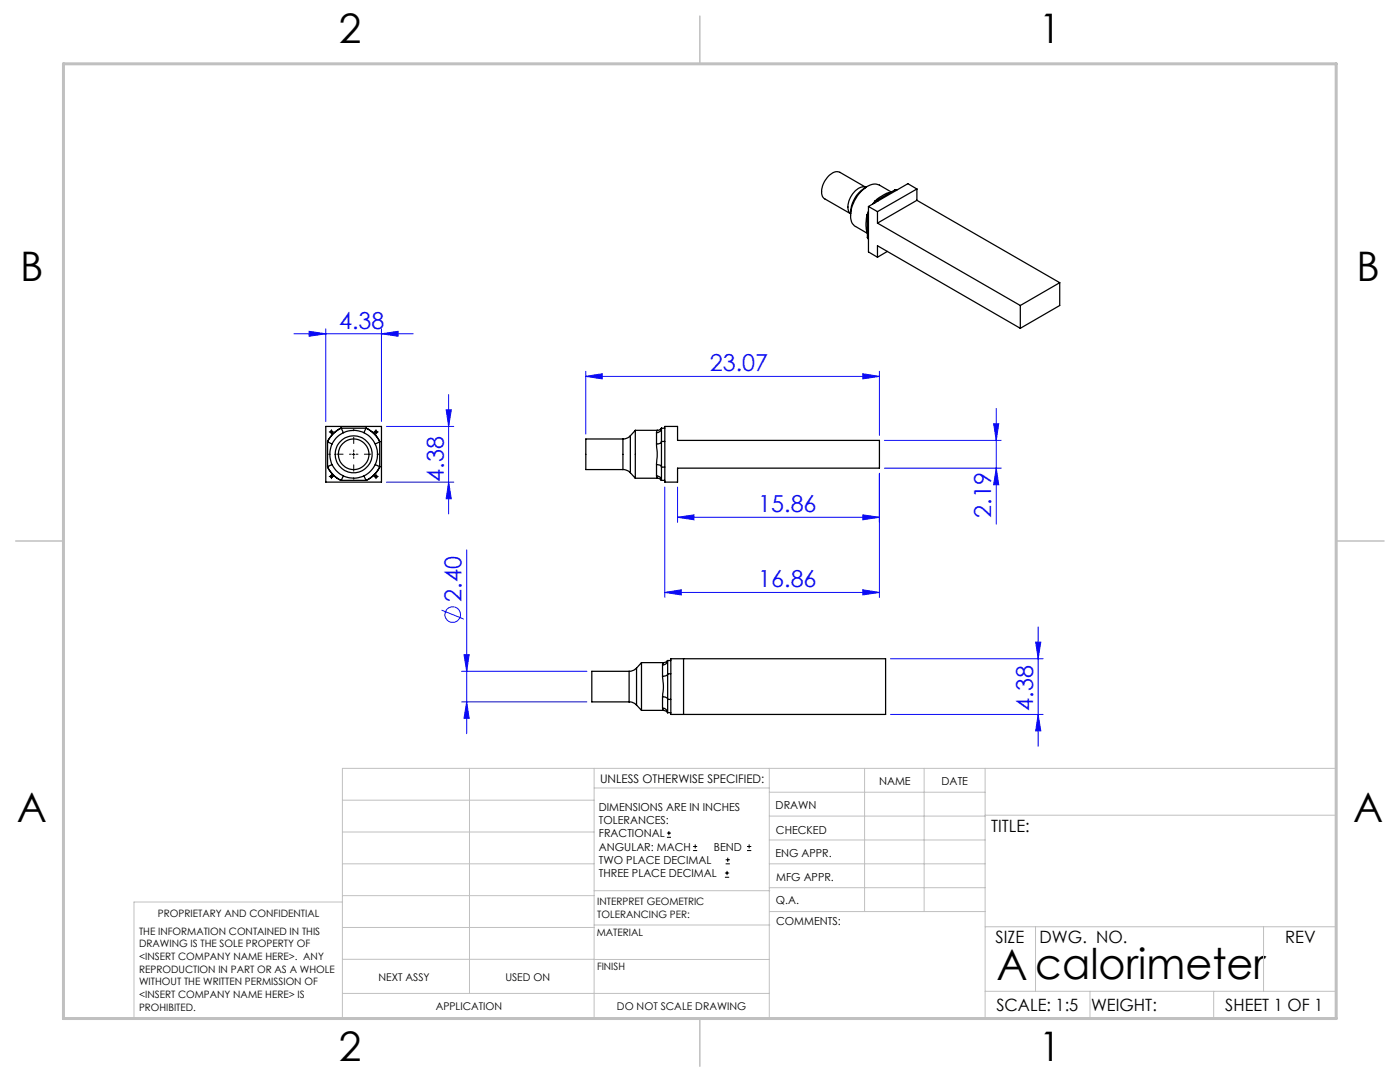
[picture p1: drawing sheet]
<svg xmlns="http://www.w3.org/2000/svg" width="279mm" height="216mm" viewBox="0 0 279 216" stroke-linecap="round" stroke-linejoin="round" font-family="sans-serif">
<g fill="none" stroke="#0a0af5" stroke-width=".2">
<path d="M58.7 66.6h23.8M61.7 66.1l3.3 .5-3.3 .5zM65 65.6v18.5M76.1 66.6l3.3-.5v1zM76.1 65.6v18.5M89.5 78.7v23.9M116.9 75.1l3.3-.5v1zM116.9 74.1v12.5M116.9 75.1h58.6M172.2 74.6l3.3 .5-3.3 .5zM175.5 74.1v12.8M77.1 85.1h13.5"/>
<path d="M77.1 96.2h13.5M89 81.8h1.1l-.6 3.3zM89.5 96.2l.6 3.3h-1.1zM132.7 97.2v22M135.2 97.2v7M175.5 94.4v24.8M176.5 93.4h23.3M176.5 87.9h23.3M198.3 84.6h1l-.5 3.3zM198.8 93.4l.5 3.3h-1zM198.8 81.5v23.1M93.1 109.7v36.7"/>
<path d="M132.7 118.2l3.3-.5v1zM132.7 118.2h42.8M135.2 103.2l3.3-.5v1zM135.2 103.2h40.3M172.2 117.7l3.3 .5-3.3 .5zM172.2 102.7l3.3 .5-3.3 .5zM88.1 121.7l4.5 1.8M92.1 133.9h25M92.6 130.6h1l-.5 3.3zM177.7 131.4h30.5M206.7 128.1h1l-.5 3.3zM207.2 125.1v23.8"/>
<path d="M92.1 140.1h25M93.1 140.1l.5 3.2h-1zM177.7 142.6h30.5M207.2 142.6l.5 3.2h-1z"/>
<circle cx="90.3" cy="122.6" r="1.55"/>
</g>
<g fill="none" stroke="#000" stroke-width=".2">
<path d="M65.9 95.1h.5M65.9 86.2h.5M65.9 95.1a.23 .23 0 0 1 .2-.2 .23 .23 0 0 1 .3 .2 .23 .23 0 0 1-.3 .2M65.9 86.3a.23 .23 0 0 1 .2-.3 .23 .23 0 0 1 .3 .2 .23 .23 0 0 1-.3 .2M66.1 85.9v.6M66.1 94.8v.6M70.3 90.7h.5M70.6 90.4v.5M74.8 95.1h.5M74.8 86.2h.5M74.8 95.1a.23 .23 0 0 1 .2-.2 .23 .23 0 0 1 .2 .2 .23 .23 0 0 1-.2 .2M74.8 86.3a.23 .23 0 0 1 .2-.3 .23 .23 0 0 1 .2 .2 .23 .23 0 0 1-.2 .2"/>
<path d="M75 85.9v.6M75 94.8v.6M133.1 167.1h.8M133.1 166.2h.8M133.5 165.8v.9M138.3 169.7h.8M138.3 168.9h.8M138.7 168.5v.8M144.7 175h.8M144.7 174.2h.8M144.8 172.4h.9M144.8 171.6h.9"/>
<path d="M145.1 173.8v.8M145.2 171.1v.9M149.1 169.7h.8M149.1 168.9h.8M149.5 168.5v.8"/>
</g>
<g fill="none" stroke="#c0c0c0" stroke-width=".2">
<path d="M68.3 159.7h50.3M93.7 153.3v44.9M118.6 153.3v49.9M118.6 157.2h34.9M153.5 153.3v49.9M153.5 158.1h43.1M172.5 153.3v28.6M184.4 153.3v28.6M196.6 153.3v49.9M68.3 180h-41.6v23.2h240v-49.9h-198.4v49.9M68.3 178.7h50.3M68.3 172.4h50.3"/>
<path d="M68.3 166h50.3M118.6 177.7h35M153.5 167.6h43.1M153.5 162.8h43.1M153.5 172.4h43.1M153.5 177.1h43.1M196.6 162.7h70.1M68.3 198.2h85.2M68.3 191.4l85.2 .1M68.3 185.1h50.3M118.6 184.6h35M153.6 181.9h43"/>
<path d="M196.6 197.8h70.1M196.6 184.9h70.1M206.7 184.9v12.9M217.5 197.8v5.4M242.2 197.8v5.4M252.2 184.9v12.9"/>
</g>
<path d="M139.7 3.2v9.5M3.1 107.9h9.6M266.7 107.9h9.5M139.7 203.2v9.6" fill="none" stroke="#c0c0c0" stroke-width=".3"/>
<path d="M12.7 12.7h254v190.5h-254z" fill="none" stroke="#c0c0c0" stroke-width=".6"/>
<g fill="none" stroke="#000" stroke-width=".2" stroke-dasharray="15.2 1.3 1.3 1.3">
<path d="M65.9 95.1h-.2M65.9 86.2h-.2M66.1 94.8v-.2M66.1 95.3v.2M66.1 85.9v-.2M66.1 86.4v.2M66.4 95.1h.2M66.4 86.2h.2M74.8 95.1h-.2M74.8 86.2h-.2M75 94.8v-.2M75 95.3v.2"/>
<path d="M75 85.9v-.2M75 86.4v.2M75.3 95.1h.2M75.3 86.2h.2"/>
</g>
<path d="M70.1 90.6h-4.5M70.6 90.1v-4.5M70.6 91.1v4.5M71.1 90.6h4.5" fill="none" stroke="#000" stroke-width=".2" stroke-dasharray="15.2 1.3 1.3 1.3" stroke-dashoffset="14.9"/>
<g fill="#0a0af5">
<path d="M172.2 74.6l3.3 .5-3.3 .5zM116.9 75.1l3.3-.5v1zM76.1 66.6l3.3-.5v1zM61.7 66.1l3.3 .5-3.3 .5z"/>
<path d="M132.7 118.2l3.3-.5v1zM172.2 117.7l3.3 .5-3.3 .5zM135.2 103.2l3.3-.5v1zM172.2 102.7l3.3 .5-3.3 .5z"/>
<path d="M198.8 93.4l.5 3.3h-1zM198.3 84.6h1l-.5 3.3z"/>
<path d="M89 81.8h1.1l-.6 3.3zM89.5 96.2l.6 3.3h-1.1zM206.7 128.1h1l-.5 3.3zM207.2 142.6l.5 3.2h-1zM92.6 130.6h1l-.5 3.3zM93.1 140.1l.5 3.2h-1z"/>
</g>
<g fill="none" stroke="#000" stroke-width=".25">
<path d="M172.8 37.4a2.18 2.18 0 0 0-2.4 1.1 3.4 3.4 0 0 0-.7 4.1l.1 .1-5.2-3a2.22 2.22 0 0 1-.3-2.9 3.6 3.6 0 0 1 2.8-2.5l.5 .1 5.2 3M172.9 37.4a6.1 6.1 0 0 0-3.1 5.3M177.6 38.5a6 6 0 0 0-3 1.6M177.6 38.5h.1M177.9 38.3l-2.4-1.4a2.87 2.87 0 0 0-3.3 1 6.4 6.4 0 0 0-2.2 6.6l.5 .5 2.6 1.6M178.6 37.9h.4M178.6 37.9l-3.6 2.1M178.6 37.9l.2 .1M183 40l-7.9 4.5M183 40l28.5 16.4M183 37.7l-7.9 4.5M183 37.7l-1.8-1-7.9 4.5"/>
<path d="M183 37.7v2.3M173 42.9l-.2 1.6 .2 1.7M173 42.9l.2 .1M173 46.2l.1 .2M173 46.2h.1M173.1 47.4l.2 .4M173.1 43.3l.2 .1M173.1 47.4l.2 .2M173.1 43.3v4.1M173.3 42.7l-.2 .6M173.3 42.1l-.3 .8M173.3 41.2v9.1l1.8 1"/>
<path d="M173.3 41.2l1.8 1M174.6 40.1l-.5 .6M174.6 40.1l.2 .1M175 40l-.4 .5M175 40l.2 .1M175.1 42.2v2.3M175.1 51.3v-2.3l28.5 16.5M175.1 44.5l28.5 16.5M177.1 50.2l-2 1.1M211.5 56.4v4.6l-7.9 4.5M211.5 56.4l-7.9 4.6M203.6 61v4.5"/>
<path d="M65 85.1h11.1v11.1h-11.1zM66.3 92.7l-.9 .4a5.9 5.9 0 0 0 2.7 2.7l.4-.8M66.5 86.5l1.5-1.1h5.1a5.6 5.6 0 0 1 2.7 2.7v5.1a5.6 5.6 0 0 1-2.7 2.6h-5.1a5.6 5.6 0 0 1-2.6-2.6v-5.1zM68.5 86.4l-.4-1a5.9 5.9 0 0 0-2.7 2.8l.9 .4M72.6 86.4l.5-1a5.9 5.9 0 0 1 2.7 2.8l-.9 .4M74.9 92.7l.9 .4a5.9 5.9 0 0 1-2.7 2.7l-.5-.8M124.3 93.7a2.14 2.14 0 0 1 1.5 .6M124.3 87.6h-7.4v6.1h7.4M124.3 87.6v6.1M125.8 87a2.14 2.14 0 0 1-1.5 .6M125.8 87v7.3M125.8 94.3l1 1.1"/>
<path d="M126.8 95.4h4.5l.7 .4M126.8 85.9v9.5M126.8 85.9l-1 1.1M131 86.4v2.2M131 88.6l.2 1.7-.2 2.4M131 92.7a.84 .84 0 0 1 1 .4M131 95a.91 .91 0 0 1 1 .8M131 92.7v2.3M131 95l.2 .4M131.2 85.9l-.2 .5M132 95.8h.1M132 85.4l-.6 .5h-4.6"/>
<path d="M132 85.4a.97 .97 0 0 1-1 1M132 88.2a.84 .84 0 0 1-1 .4M132 85.4v2.7M132 93.2v2.6M132 85.4v.1M132 88.1h.7M132 85.4h.7M132 95.8h.7M132 93.2h.7M132 88.1v5.1M132.7 85.1h2.5v2.8h40.3v5.5h-40.3v2.8h-2.5zM125.6 133.9h-7.5v6.2h7.5"/>
<path d="M125.6 133.9v6.2M127 133.3a2.14 2.14 0 0 1-1.4 .6M127 133.3v7.4M128 132.2v9.5M128 132.2l-1 1.1M128 132.2h4.4M132.2 139v2.3M132.2 139a1.01 1.01 0 0 1 1 .5M132.2 132.7v2.2M132.2 134.9v.2a11 11 0 0 1 0 3.9M132.4 132.2l-.2 .5M133.2 131.8l-.3 .3-.5 .1"/>
<path d="M133.2 131.8h.1M133.2 134.5a.93 .93 0 0 1-1 .4M133.2 131.8a.97 .97 0 0 1-1 .9M133.2 131.8v2.6M133.2 139.6v2.6M133.2 139.6h.7M133.2 134.4v5.2M133.2 134.4h.7M133.2 131.8h.7M133.9 131.4h42.8v11.2h-42.8zM136.4 131.4v11.2M125.6 140.1a2.14 2.14 0 0 1 1.4 .6"/>
<path d="M127 140.7l1 1M128 141.7h4.4M132.2 141.3a1.03 1.03 0 0 1 1 .9M132.2 141.3l.2 .4M132.4 141.7l.6 .2 .2 .3M133.2 142.2h.7"/>
<circle cx="66.1" cy="86.2" r=".2"/>
<circle cx="66.1" cy="95.1" r=".2"/>
<circle cx="70.6" cy="90.6" r="3.1"/>
<circle cx="70.6" cy="90.7" r="4.8"/>
<circle cx="70.6" cy="90.6" r="3.7"/>
<circle cx="75" cy="86.2" r=".2"/>
<circle cx="75" cy="95.1" r=".2"/>
</g>
<text font-size="8.5" x="198.9" y="195.5">A calorimeter</text>
<g font-size="8.1">
<text x="67.6" y="8.5">2</text>
<text x="207.3" y="8.5">1</text>
<text x="4" y="56.2">B</text>
<text x="270.7" y="56.2">B</text>
<text x="3.3" y="164.1">A</text>
<text x="270" y="164.1">A</text>
<text x="67.6" y="211.7">2</text>
<text x="207.3" y="211.7">1</text>
</g>
<g font-size="4.7" fill="#0a0af5">
<text x="67.7" y="65.6">4.38</text>
<text x="141.7" y="74.1">23.07</text>
<text x="88.5" y="96.1" transform="rotate(-90 88.5 96.1)">4.38</text>
<text x="151.3" y="102.2">15.86</text>
<text x="197.8" y="103.3" transform="rotate(-90 197.8 103.3)">2.19</text>
<text x="151.3" y="117.2">16.86</text>
<text x="92.1" y="120.1" transform="rotate(-90 92.1 120.1)">2.40</text>
<text x="206.2" y="141.8" transform="rotate(-90 206.2 141.8)">4.38</text>
</g>
<g font-size="3.4">
<text x="197.8" y="166">TITLE:</text>
<text x="198.7" y="188.1">SIZE</text>
<text x="207.5" y="188.1">DWG. NO.</text>
<text x="256.5" y="188.2">REV</text>
<text x="198.8" y="201.7">SCALE: 1:5</text>
<text x="217.7" y="201.8">WEIGHT:</text>
<text x="244.5" y="201.7">SHEET 1 OF 1</text>
</g>
<text font-size="2.4" x="119.8" y="156.2">UNLESS OTHERWISE SPECIFIED:</text>
<g font-size="2.2">
<text x="119.5" y="161.8">DIMENSIONS ARE IN INCHES</text>
<text x="154.8" y="161.4">DRAWN</text>
<text x="175.4" y="156.6">NAME</text>
<text x="187.9" y="156.7">DATE</text>
<text x="119.5" y="164.4">TOLERANCES:</text>
<text x="119.5" y="167.1">FRACTIONAL</text>
<text x="154.9" y="166.3">CHECKED</text>
<text x="119.5" y="169.7">ANGULAR: MACH</text>
<text x="119.5" y="172.4">TWO PLACE DECIMAL</text>
<text x="142.5" y="169.7">BEND</text>
<text x="154.8" y="171">ENG APPR.</text>
<text x="119.5" y="175">THREE PLACE DECIMAL</text>
<text x="154.9" y="175.7">MFG APPR.</text>
<text x="154.9" y="180.4">Q.A.</text>
<text x="154.9" y="184.6">COMMENTS:</text>
</g>
<g font-size="2.1">
<text x="75.5" y="195.7">NEXT ASSY</text>
<text x="100.9" y="195.7">USED ON</text>
<text x="86.9" y="201.5">APPLICATION</text>
<text x="123.1" y="201.6">DO NOT SCALE DRAWING</text>
</g>
<g font-size="2">
<text x="31.5" y="182.9">PROPRIETARY AND CONFIDENTIAL</text>
<text x="119.2" y="180.6">INTERPRET GEOMETRIC</text>
<text x="119.2" y="183.1">TOLERANCING PER:</text>
<text x="27.8" y="186.5">THE INFORMATION CONTAINED IN THIS</text>
<text x="27.8" y="189">DRAWING IS THE SOLE PROPERTY OF</text>
<text x="27.8" y="191.6">&lt;INSERT COMPANY NAME HERE&gt;. ANY</text>
<text x="119.1" y="186.7">MATERIAL</text>
<text x="27.8" y="194.1">REPRODUCTION IN PART OR AS A WHOLE</text>
<text x="27.8" y="196.6">WITHOUT THE WRITTEN PERMISSION OF</text>
<text x="119.1" y="193.5">FINISH</text>
<text x="27.8" y="199.1">&lt;INSERT COMPANY NAME HERE&gt; IS</text>
<text x="27.8" y="201.7">PROHIBITED.</text>
</g>
</svg>
